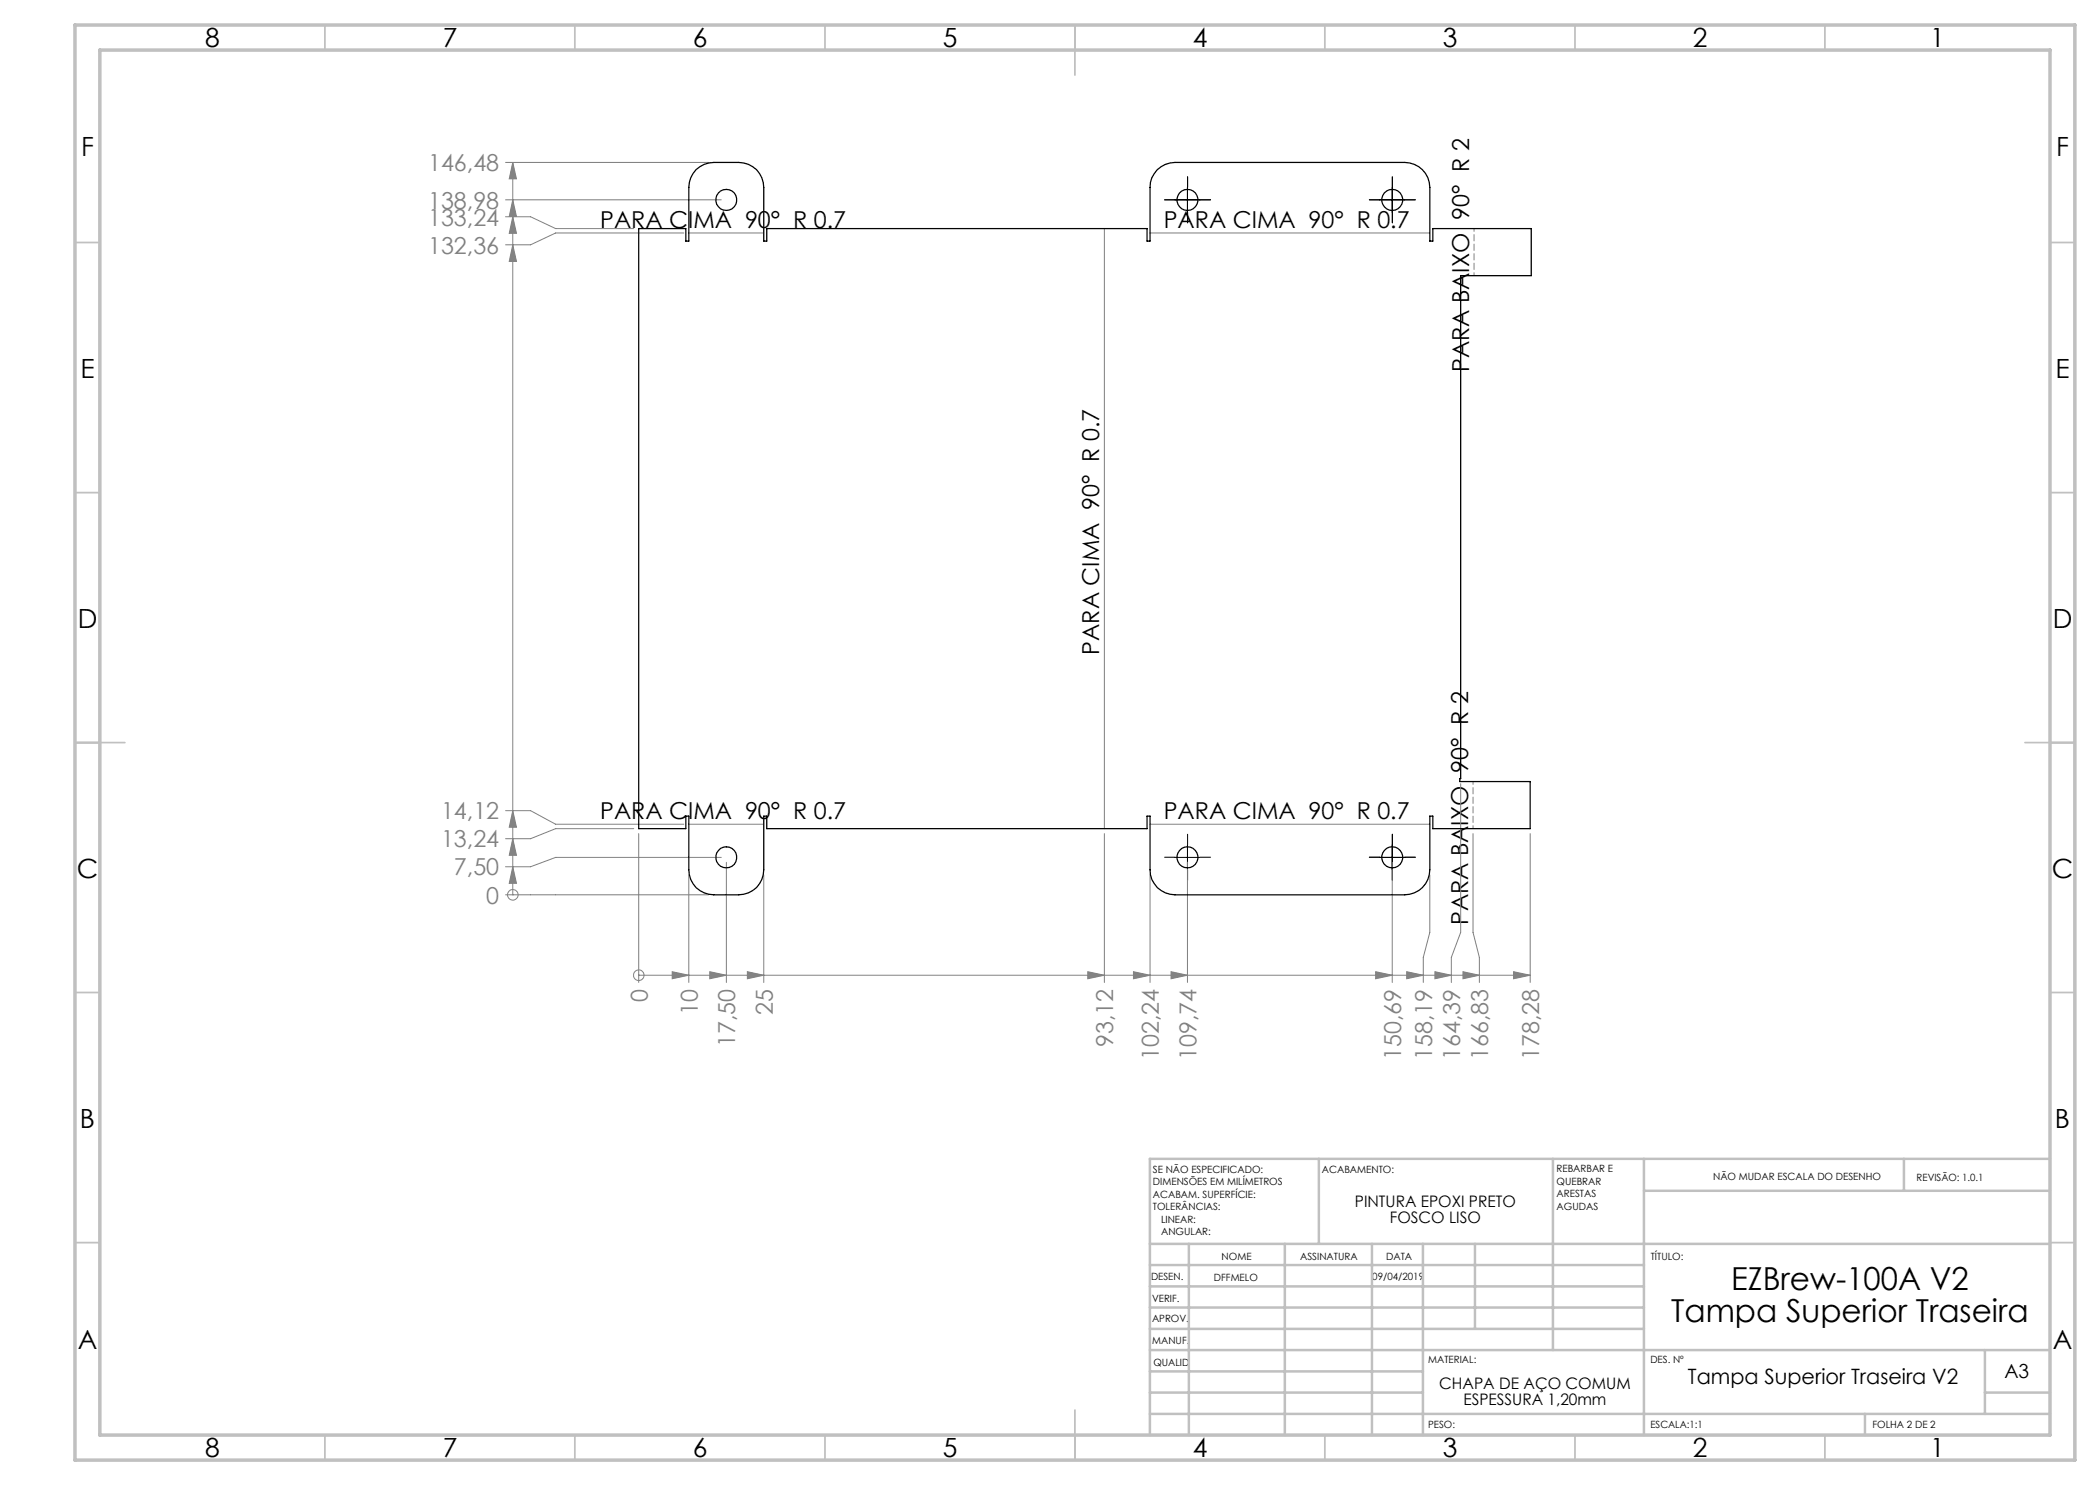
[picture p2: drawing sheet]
<svg xmlns="http://www.w3.org/2000/svg" width="420mm" height="297mm" viewBox="0 0 420 297" stroke-linecap="round" stroke-linejoin="round" font-family="sans-serif">
<g fill="none" stroke="#808080" stroke-width=".2">
<path d="M101.1 40h43.2M101.1 32.5h40.6M102.6 32.5v146.5M102.6 40l.7 3.3h-1.5zM102.6 32.5l.7 3.3h-1.5zM101.1 43.4h5l5 2.3h15.7M102.6 43.4l.7 3.3h-1.5zM102.6 49l.7 3.3h-1.5zM136.8 46.6h-25.7l-5 2.4h-5M137.8 46.6h15M220.9 45.7v120M230 46.6h56"/>
<path d="M292.1 156.7v29.8l-1.8 5v5M101.1 179h40.6M101.1 162.1h5l5 2.7h25.7M102.6 173.4l.7 3.3h-1.5zM102.6 167.7l.7 3.4h-1.5zM102.6 162.1l.7 3.3h-1.5zM102.6 179h.1M126.8 165.7h-15.7l-5 2h-5M127.7 166.7v29.8M137.8 164.8h15M137.8 175v21.5M144.3 171.5h-33.2l-5 1.9h-5"/>
<path d="M145.3 172.5v24M152.8 175v21.5M220.9 166.7v29.8M230 175v21.5M230 164.8h56M237.5 172.5v24M278.4 172.5v24M286 175v11.5l-1.3 5v5M294.6 166.7v19.8l1.3 5v5M306 166.7v29.8M127.7 195h.1M127.7 195h178.3"/>
<path d="M134.4 194.3l3.4 .7-3.4 .8zM142 194.3l3.3 .7-3.3 .8zM149.5 194.3l3.3 .7-3.3 .8zM217.6 194.3l3.3 .7-3.3 .8zM226.7 194.3l3.3 .7-3.3 .8zM234.2 194.3l3.3 .7-3.3 .8zM275.1 194.3l3.3 .7-3.3 .8zM281.3 194.3l3.4 .7-3.4 .8zM287 194.3l3.3 .7-3.3 .8zM292.6 194.3l3.3 .7-3.3 .8zM302.7 194.3l3.3 .7-3.3 .8z"/>
<circle cx="102.6" cy="179" r="1.06"/>
<circle cx="127.7" cy="195" r="1.06"/>
</g>
<g fill="none" stroke="#000" stroke-width=".2" stroke-dasharray="15.2 1.3 1.3 1.3">
<path d="M235 40h-2.1M237.5 37.5v-2.1M240 40h2.1M276 40h-2.1M278.5 37.5v-2.1M281 40h2.1M237.5 42.5v2.1M278.5 42.5v2.1M235 171.4h-2.1M237.5 168.9v-2.1M237.5 173.9v2.1M240 171.4h2.1"/>
<path d="M276 171.4h-2.1M278.5 168.9v-2.1M278.5 173.9v2.1M281 171.4h2.1"/>
</g>
<path d="M235 40h5M237.5 37.5v5M275.9 40h5.1M278.4 37.5v5M235 171.5h5M237.5 169v5M275.9 171.5h5.1M278.4 169v5" fill="none" stroke="#000" stroke-width=".2"/>
<path d="M294.8 45.7v9.4M294.6 156.3v9.4" fill="none" stroke="#808080" stroke-width=".2" stroke-dasharray="1.3 .6" stroke-dashoffset=".7"/>
<g fill="none" stroke="#c0c0c0" stroke-width=".35">
<path d="M65 5v5M115 5v5M165 5v5M215 5v10M265 5v5M315 5v5M365 5v5M15 48.5h5M410 48.5h5M15 98.5h5M410 98.5h5M15 148.5h10"/>
<path d="M405 148.5h10M15 198.5h5M410 198.5h5M15 248.5h5M410 248.5h5M65 287v5M115 287v5M165 287v5M215 282v10M265 287v5M315 287v5M365 287v5"/>
</g>
<g fill="none" stroke="#c0c0c0" stroke-width=".5">
<path d="M263.8 231.8v17M310.6 231.8v38.2M328.8 231.8v55.2M328.8 238.2h81.2M380.8 231.8v6.4M410 231.8h-180v55.2M230 248.8h180M230 257.3h98.8M230 253h98.8M237.8 248.8v38.2M257 248.8v38.2M274.4 248.8v38.2"/>
<path d="M284.6 248.8v38.2M295 248.8v17M230 265.8h98.8M230 261.5h98.8M230 278.5h54.6M230 274.3h54.6M230 270h180M397 278.5h13M397 270v12.8M230 282.8h180M373 282.8v4.2"/>
</g>
<path d="M15 5h400v287h-400zM20 10h390v277h-390z" fill="none" stroke="#c0c0c0" stroke-width=".7"/>
<g fill="#808080">
<path d="M102.6 173.4l.7 3.3h-1.5zM102.6 167.7l.7 3.4h-1.5zM102.6 162.1l.7 3.3h-1.5zM102.6 43.4l.7 3.3h-1.5zM102.6 49l.7 3.3h-1.5zM102.6 40l.7 3.3h-1.5zM102.6 32.5l.7 3.3h-1.5z"/>
<path d="M134.4 194.3l3.4 .7-3.4 .8zM142 194.3l3.3 .7-3.3 .8zM149.5 194.3l3.3 .7-3.3 .8zM226.7 194.3l3.3 .7-3.3 .8zM234.2 194.3l3.3 .7-3.3 .8zM275.1 194.3l3.3 .7-3.3 .8zM281.3 194.3l3.4 .7-3.4 .8zM217.6 194.3l3.3 .7-3.3 .8zM292.6 194.3l3.3 .7-3.3 .8zM302.7 194.3l3.3 .7-3.3 .8zM287 194.3l3.3 .7-3.3 .8z"/>
</g>
<g fill="none" stroke="#000" stroke-width=".25">
<path d="M139.2 33.9a5.2 5.2 0 0 1 3.6-1.4h4.9a4.9 4.9 0 0 1 5.1 5v10.7h.6v-2.5h76v2.5h.6v-10.7a4.9 4.9 0 0 1 5-5h46a5 5 0 0 1 5 5v10.7h.6v-2.5h19.6v9.4h-14.1v100.6h-.1v.6h14v9.4h-19.4v-2.5h-.6v10.8a5 5 0 0 1-5 5h-46a4.9 4.9 0 0 1-5-5v-10.8h-.6v2.5h-76v-2.5h-.6v10.8a4.9 4.9 0 0 1-5.1 5h-4.9a4.9 4.9 0 0 1-5-5v-10.8h-.6v2.5h-9.5v-120h9.5v2.5h.6v-10.7a5.2 5.2 0 0 1 1.4-3.6z"/>
<circle cx="145.3" cy="40" r="2.1"/>
<circle cx="237.5" cy="40" r="2.1"/>
<circle cx="278.4" cy="40" r="2.1"/>
<circle cx="145.3" cy="171.5" r="2.11"/>
<circle cx="237.5" cy="171.5" r="2.09"/>
<circle cx="278.4" cy="171.5" r="2.09"/>
</g>
<g font-size="6.3">
<text x="346.2" y="258">EZBrew-100A V2</text>
<text x="334.3" y="264.3">Tampa Superior Traseira</text>
</g>
<g font-size="5.3">
<text x="41" y="9.5">8</text>
<text x="88.5" y="9.5">7</text>
<text x="138.5" y="9.5">6</text>
<text x="188.5" y="9.5">5</text>
<text x="238.5" y="9.5">4</text>
<text x="288.5" y="9.5">3</text>
<text x="338.5" y="9.5">2</text>
<text x="386" y="9.5">1</text>
<text x="16.2" y="31.3">F</text>
<text x="411.2" y="31.3">F</text>
<text x="16.1" y="75.5">E</text>
<text x="411.1" y="75.5">E</text>
<text x="15.5" y="125.5">D</text>
<text x="410.5" y="125.5">D</text>
<text x="15.4" y="175.5">C</text>
<text x="410.4" y="175.5">C</text>
<text x="16" y="225.5">B</text>
<text x="411" y="225.5">B</text>
<text x="15.5" y="269.8">A</text>
<text x="410.5" y="269.8">A</text>
<text x="41" y="291.5">8</text>
<text x="88.5" y="291.5">7</text>
<text x="138.5" y="291.5">6</text>
<text x="188.5" y="291.5">5</text>
<text x="238.5" y="291.5">4</text>
<text x="288.5" y="291.5">3</text>
<text x="338.5" y="291.5">2</text>
<text x="386" y="291.5">1</text>
</g>
<g font-size="4.7" fill="#808080">
<text x="85.6" y="34.2">146,48</text>
<text x="85.6" y="41.7">138,98</text>
<text x="85.6" y="45.1">133,24</text>
<text x="85.6" y="50.7">132,36</text>
<text x="88.2" y="163.9">14,12</text>
<text x="88.2" y="169.5">13,24</text>
<text x="90.8" y="175.1">7,50</text>
<text x="97.3" y="180.7">0</text>
<text x="129.5" y="200.3" transform="rotate(-90 129.5 200.3)">0</text>
<text x="139.5" y="202.9" transform="rotate(-90 139.5 202.9)">10</text>
<text x="154.5" y="202.9" transform="rotate(-90 154.5 202.9)">25</text>
<text x="147" y="209.4" transform="rotate(-90 147 209.4)">17,50</text>
<text x="222.7" y="209.4" transform="rotate(-90 222.7 209.4)">93,12</text>
<text x="231.8" y="212" transform="rotate(-90 231.8 212)">102,24</text>
<text x="239.3" y="212" transform="rotate(-90 239.3 212)">109,74</text>
<text x="280.2" y="212" transform="rotate(-90 280.2 212)">150,69</text>
<text x="286.4" y="212" transform="rotate(-90 286.4 212)">158,19</text>
<text x="292.1" y="212" transform="rotate(-90 292.1 212)">164,39</text>
<text x="297.7" y="212" transform="rotate(-90 297.7 212)">166,83</text>
<text x="307.8" y="212" transform="rotate(-90 307.8 212)">178,28</text>
</g>
<g font-size="4.7">
<text x="120" y="45.6">PARA CIMA 90° R 0.7</text>
<text x="232.8" y="45.6">PARA CIMA 90° R 0.7</text>
<text x="293.8" y="74.5" transform="rotate(-90 293.8 74.5)">PARA BAIXO 90° R 2</text>
<text x="219.8" y="130.9" transform="rotate(-90 219.8 130.9)">PARA CIMA 90° R 0.7</text>
<text x="120" y="163.8">PARA CIMA 90° R 0.7</text>
<text x="232.8" y="163.8">PARA CIMA 90° R 0.7</text>
<text x="293.6" y="185.1" transform="rotate(-90 293.6 185.1)">PARA BAIXO 90° R 2</text>
</g>
<text font-size="4.2" x="337.6" y="276.8">Tampa Superior Traseira V2</text>
<text font-size="3.9" x="400.9" y="275.5">A3</text>
<g font-size="3.2">
<text x="271" y="241.4">PINTURA EPOXI PRETO</text>
<text x="278" y="244.6">FOSCO LISO</text>
<text x="287.8" y="277.9">CHAPA DE AÇO COMUM</text>
<text x="292.7" y="281.1">ESPESSURA 1,20mm</text>
</g>
<g font-size="2">
<text x="230.6" y="234.6">SE NÃO ESPECIFICADO:</text>
<text x="230.6" y="237.1">DIMENSÕES EM MILÍMETROS</text>
<text x="230.6" y="239.6">ACABAM. SUPERFÍCIE:</text>
<text x="264.4" y="234.6">ACABAMENTO:</text>
<text x="311.3" y="234.5">REBARBAR E</text>
<text x="311.3" y="237">QUEBRAR</text>
<text x="311.3" y="239.5">ARESTAS</text>
<text x="342.6" y="236">NÃO MUDAR ESCALA DO DESENHO</text>
<text x="383.3" y="236.2">REVISÃO: 1.0.1</text>
<text x="230.6" y="242.1">TOLERÂNCIAS:</text>
<text x="232.2" y="244.6">LINEAR:</text>
<text x="311.3" y="242">AGUDAS</text>
<text x="232.2" y="247.1">ANGULAR:</text>
<text x="244.3" y="252">NOME</text>
<text x="260" y="251.9">ASSINATURA</text>
<text x="277.2" y="251.9">DATA</text>
<text x="330.2" y="251.9">TÍTULO:</text>
<text x="230.2" y="256.1">DESEN.</text>
<text x="242.8" y="256.1">DFFMELO</text>
<text x="274.5" y="255.9">09/04/2019</text>
<text x="230.4" y="260.3">VERIF.</text>
<text x="230.4" y="264.4">APROV.</text>
<text x="230.5" y="268.8">MANUF.</text>
<text x="230.7" y="273.1">QUALID</text>
<text x="285.7" y="272.5">MATERIAL:</text>
<text x="330.1" y="272.5">DES. Nº</text>
<text x="285.6" y="285.5">PESO:</text>
<text x="330.1" y="285.6">ESCALA:1:1</text>
<text x="374.5" y="285.6">FOLHA 2 DE 2</text>
</g>
</svg>
